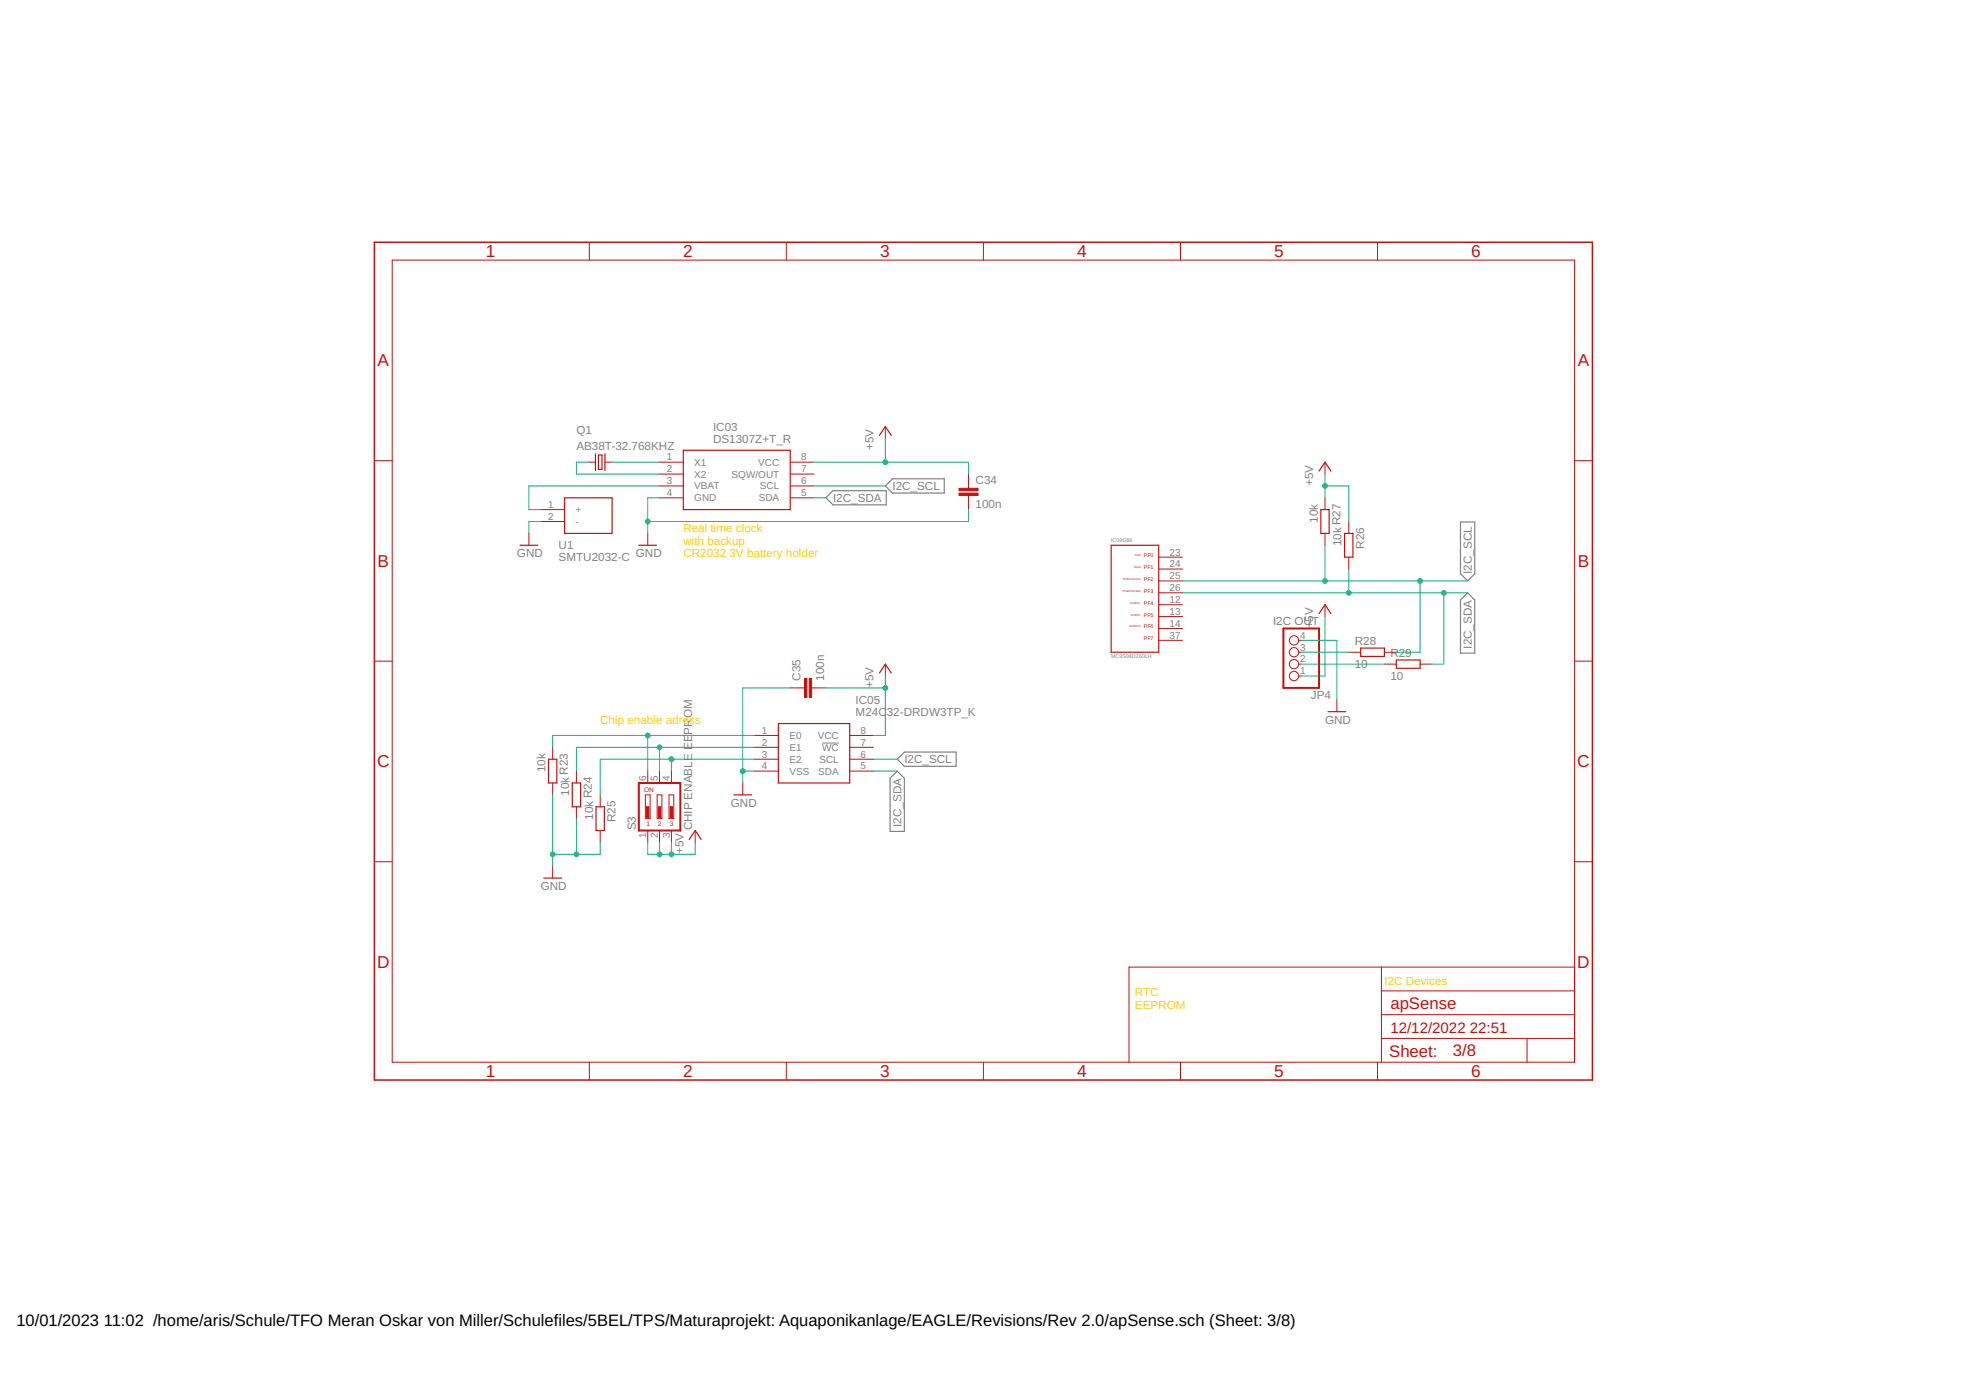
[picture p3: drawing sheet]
<svg xmlns="http://www.w3.org/2000/svg" width="420mm" height="297mm" viewBox="0 0 420 297" stroke-linecap="round" stroke-linejoin="round" font-family="sans-serif">
<path d="M175.7 158.8h3.6" fill="none" stroke="#808080" stroke-width=".21"/>
<path d="M176.5 106.4l1.5-1.5h11.4v3h-11.4zM189.2 103.8l1.5-1.5h11.1v3.1h-11.1zM312.1 111.5h3.1v11.1l-1.6 1.5-1.5-1.5zM313.6 126.7l1.6 1.5v11.4h-3.1v-11.4zM190.2 166.3l1.5-1.5 1.6 1.5v11.4h-3.1zM193.3 160.7h11v3.1h-11l-1.6-1.6z" fill="none" stroke="#808080" stroke-width=".25"/>
<g fill="none" stroke="#c90d0c" stroke-width=".21">
<path d="M83.8 55.6h252.7v171.4h-252.7zM125.9 51.8v3.8M168 51.8v3.8M210.2 51.8v3.8M252.3 51.8v3.8M294.4 51.8v3.8M80 98.4h3.8M125.7 98.8h1.6M129.3 98.8h1.5M140.9 98.8h5.1M168.9 98.8h5.1M189.2 91.1v2.6"/>
<path d="M283.2 98.8v2.5M336.5 98.4h3.8M113 114v2.5M115.6 108.9h5M115.6 111.4h5M138.4 114v2.5M140.9 101.3h5.1M140.9 103.8h5.1M140.9 106.4h5.1M168.9 101.3h5.1M168.9 103.8h5.1M168.9 106.4h5.1"/>
<path d="M207 101.3v3.1M207 105.9v3M247.6 119.1h5.1M283.2 106.4v2.5M283.2 114v2.5M288.2 111.4v2.6M288.2 119.1v2.5M247.6 121.6h5.1M247.6 124.1h5.1M247.6 126.7h5.1M247.6 129.2h5.1M247.6 131.8h5.1"/>
<path d="M247.6 134.3h5.1M247.6 136.8h5.1M277.5 136.8h.6M277.5 139.4h.6M283.2 129.2v2.6M288.2 139.4h2.6M295.9 139.4h2.5M80 141.3h3.8M118.1 159.7v2.5M161.3 157.2h5M161.3 159.7h5M168.9 147h3"/>
<path d="M173.5 147h3M181.6 157.2h5.1M181.6 159.7h5.1M189.2 141.9v2.6M277.5 144.5h.6M277.5 141.9h.6M285.7 149.5v2.6M295.9 141.9h2.5M303.5 141.9h2.5M336.5 141.3h3.8M118.1 167.3v2.6M123.2 164.8v2.5"/>
<path d="M123.2 172.4v2.5M128.3 169.9v2.5M128.3 177.5v2.5M137.9 169.9h1v5h-1zM138.4 164.8v2.5M138.4 177.5v2.5M140.4 169.9h1.1v5h-1.1zM140.9 164.8v2.5M140.9 177.5v2.5M143 169.9h1v5h-1zM143.5 164.8v2.5M143.5 177.5v2.5"/>
<path d="M148.6 177.5v2.5M158.7 167.3v2.6M161.3 162.2h5M161.3 164.8h5M181.6 162.2h5.1M181.6 164.8h5.1M80 184.1h3.8M118.1 185.1v2.5M336.5 184.1h3.8M295.2 206.7v20.3M295.2 216.8h41.3M295.2 211.8h41.3"/>
<path d="M336.5 206.7h-95.2v20.3M125.9 227v3.8M168 227v3.8M210.2 227v3.8M252.3 227v3.8M294.4 227v3.8M295.2 221.9h41.3M326.3 221.9v5.1"/>
<circle cx="276.5" cy="136.8" r=".99"/>
<circle cx="276.5" cy="139.4" r=".99"/>
<circle cx="276.5" cy="141.9" r=".99"/>
<circle cx="276.5" cy="144.5" r=".99"/>
</g>
<path d="M80 51.8h260.3v179h-260.3z" fill="none" stroke="#c90d0c" stroke-width=".32"/>
<g fill="none" stroke="#c90d0c" stroke-width=".25">
<path d="M127.3 97v3.5M127.9 97.2h.8v3.1h-.8zM129.3 97v3.5M146 96.2h22.9v12.7h-22.9zM187.9 93l1.3-1.9 1.3 1.9M111.1 116.5h3.8M120.6 106.4h10.2v7.6h-10.2zM136.5 116.5h3.8M237.5 116.5h10.1v22.9h-10.1zM281.9 100.7l1.3-1.9 1.2 1.9M282.3 108.9h1.8v5.1h-1.8zM287.4 114h1.7v5.1h-1.7z"/>
<path d="M281.9 131.1l1.3-1.9 1.2 1.9M290.8 138.5h5.1v1.8h-5.1zM166.3 154.6h15.3v12.7h-15.3zM187.9 143.8l1.3-1.9 1.3 1.9M283.8 152.1h3.8M298.4 141h5.1v1.8h-5.1zM117.2 162.2h1.8v5.1h-1.8zM122.3 167.3h1.8v5.1h-1.8zM127.4 172.4h1.8v5.1h-1.8zM147.3 179.4l1.3-1.9 1.2 1.9M156.8 169.9h3.8M116.2 187.6h3.8"/>
</g>
<path d="M274.3 134.3h7.6v12.7h-7.6zM136.5 167.3h8.9v10.2h-8.9z" fill="none" stroke="#c90d0c" stroke-width=".42"/>
<g fill="#c90d0c" stroke="#c90d0c" stroke-width=".21">
<path d="M138.2 172.4h.5v2.3h-.5z"/>
<path d="M140.7 172.4h.5v2.3h-.5z"/>
<path d="M143.2 172.4h.5v2.3h-.5z"/>
<path d="M205 105.4h4v.5h-4z"/>
<path d="M205 104.4h4v.5h-4z"/>
<path d="M173 145h.5v4h-.5z"/>
<path d="M171.9 145h.5v4h-.5z"/>
</g>
<g fill="none" stroke="#0dab76" stroke-width=".21">
<path d="M125.7 98.8h-2.5v2.5h17.7M130.8 98.8h10.1M174 98.8h33v2.5M189.2 93.7v5.1M115.6 111.4h-2.6v2.6M140.9 106.4h-2.5v7.6M140.9 103.8h-27.9v5.1h2.6M174 103.8h15.2M174 106.4h2.5M207 108.9v2.5h-68.6M283.2 101.3v5.1M283.2 116.5v7.6"/>
<path d="M283.2 103.8h5v7.6M252.7 124.1h60.9M252.7 126.7h60.9M278.1 136.8h7.6v12.7M278.1 139.4h10.1M283.2 131.8v12.7h-5.1M288.2 121.6v5.1M303.5 124.1v15.3h-5.1M308.6 126.7v15.2h-2.6M138.4 157.2v7.6M140.9 159.7v5.1M161.3 157.2h-43.2v2.5"/>
<path d="M161.3 159.7h-38.1v5.1M168.9 147h-10.2v20.3M176.5 147h12.7M189.2 144.5v12.7h-2.5M278.1 141.9h17.8M118.1 169.9v15.2M123.2 174.9v7.7M143.5 162.2v2.6M158.7 164.8h2.6M161.3 162.2h-33v7.7M186.7 164.8h5M186.7 162.2h5"/>
<path d="M128.3 180v2.6h-10.2M138.4 180v2.6h10.2v-2.6M140.9 180v2.6M143.5 180v2.6"/>
</g>
<g fill="#0dab76" stroke="#0dab76" stroke-width=".21">
<circle cx="189.2" cy="98.8" r=".51"/>
<circle cx="189.2" cy="147" r=".51"/>
<circle cx="140.9" cy="182.6" r=".51"/>
<circle cx="143.5" cy="182.6" r=".51"/>
<circle cx="283.2" cy="103.8" r=".51"/>
<circle cx="138.4" cy="111.4" r=".51"/>
<circle cx="158.7" cy="164.8" r=".51"/>
<circle cx="123.2" cy="182.6" r=".51"/>
<circle cx="118.1" cy="182.6" r=".51"/>
<circle cx="283.2" cy="124.1" r=".51"/>
<circle cx="303.5" cy="124.1" r=".51"/>
<circle cx="143.5" cy="162.2" r=".51"/>
<circle cx="140.9" cy="159.7" r=".51"/>
<circle cx="138.4" cy="157.2" r=".51"/>
<circle cx="288.2" cy="126.7" r=".51"/>
<circle cx="308.6" cy="126.7" r=".51"/>
</g>
<g font-size="3.7" fill="#c90d0c">
<text x="103.9" y="55">1</text>
<text x="146" y="55">2</text>
<text x="188.1" y="55">3</text>
<text x="230.2" y="55">4</text>
<text x="272.3" y="55">5</text>
<text x="314.4" y="55">6</text>
<text x="80.7" y="78.3">A</text>
<text x="337.2" y="78.3">A</text>
<text x="80.7" y="121.2">B</text>
<text x="337.2" y="121.2">B</text>
<text x="80.6" y="164">C</text>
<text x="337.1" y="164">C</text>
<text x="80.6" y="206.9">D</text>
<text x="337.1" y="206.9">D</text>
<text x="103.9" y="230.2">1</text>
<text x="146" y="230.2">2</text>
<text x="188.1" y="230.2">3</text>
<text x="230.2" y="230.2">4</text>
<text x="272.3" y="230.2">5</text>
<text x="314.4" y="230.2">6</text>
</g>
<g font-size="3.6" fill="#c90d0c">
<text x="297.1" y="215.6">apSense</text>
<text x="296.9" y="225.8">Sheet:</text>
<text x="310.5" y="225.7">3/8</text>
</g>
<g font-size="3.5">
<text x="3.5" y="283.3">10/01/2023</text>
<text x="22.2" y="283.3">11:02 /home/aris/Schule/TFO Meran Oskar von Miller/Schulefiles/5BEL/TPS/Maturaprojekt: Aquaponikanlage/EAGLE/Revisions/Rev 2.0/apSense.sch (Sheet: 3/8)</text>
</g>
<g font-size="3.2" fill="#c90d0c">
<text x="297.1" y="220.6">12/12/2022</text>
<text x="314.1" y="220.6">22:51</text>
</g>
<g font-size="2.5" fill="#808080">
<text x="123.2" y="92.7">Q1</text>
<text x="152.4" y="94.6">DS1307Z+T_R</text>
<text x="152.4" y="92">IC03</text>
<text x="123.2" y="96.2">AB38T-32.768KHZ</text>
<text x="186.7" y="96.2" transform="rotate(-90 186.7 96.2)">+5V</text>
<text x="178" y="107.3">I2C_SDA</text>
<text x="190.7" y="104.7">I2C_SCL</text>
<text x="208.5" y="103.5">C34</text>
<text x="280.6" y="103.8" transform="rotate(-90 280.6 103.8)">+5V</text>
<text x="208.5" y="108.5">100n</text>
<text x="281.7" y="111.7" transform="rotate(-90 281.7 111.7)">10k</text>
<text x="110.5" y="119.1">GND</text>
<text x="119.4" y="120">SMTU2032-C</text>
<text x="119.4" y="117.4">U1</text>
<text x="135.9" y="119.1">GND</text>
<text x="286.7" y="116.7" transform="rotate(-90 286.7 116.7)">10k R27</text>
<text x="291.5" y="117.3" transform="rotate(-90 291.5 117.3)">R26</text>
<text x="314.5" y="122.6" transform="rotate(-90 314.5 122.6)">I2C_SCL</text>
<text x="272.1" y="133.5">I2C OUT</text>
<text x="280.6" y="134.3" transform="rotate(-90 280.6 134.3)">+5V</text>
<text x="289.5" y="137.9">R28</text>
<text x="289.5" y="142.7">10</text>
<text x="297.1" y="140.4">R29</text>
<text x="314.5" y="138.6" transform="rotate(-90 314.5 138.6)">I2C_SDA</text>
<text x="171.1" y="145.5" transform="rotate(-90 171.1 145.5)">C35</text>
<text x="176.1" y="145.5" transform="rotate(-90 176.1 145.5)">100n</text>
<text x="186.7" y="147" transform="rotate(-90 186.7 147)">+5V</text>
<text x="280.1" y="149.4">JP4</text>
<text x="297.1" y="145.2">10</text>
<text x="182.9" y="153">M24C</text>
<text x="182.9" y="150.4">IC05</text>
<text x="189.5" y="153">32-DRDW3TP_K</text>
<text x="283.2" y="154.6">GND</text>
<text x="147.9" y="157" transform="rotate(-90 147.9 157)">PROM</text>
<text x="116.6" y="165" transform="rotate(-90 116.6 165)">10k</text>
<text x="193.3" y="163.1">I2C_SCL</text>
<text x="121.7" y="170.1" transform="rotate(-90 121.7 170.1)">10k R23</text>
<text x="156.2" y="172.4">GND</text>
<text x="126.7" y="175.1" transform="rotate(-90 126.7 175.1)">10k R24</text>
<text x="131.5" y="175.7" transform="rotate(-90 131.5 175.7)">R25</text>
<text x="135.9" y="177.5" transform="rotate(-90 135.9 177.5)">S3</text>
<text x="147.9" y="177.5" transform="rotate(-90 147.9 177.5)">CHIP ENABLE EE</text>
<text x="192.6" y="176.7" transform="rotate(-90 192.6 176.7)">I2C_SDA</text>
<text x="146" y="182.6" transform="rotate(-90 146 182.6)">+5V</text>
<text x="115.6" y="190.2">GND</text>
</g>
<g font-size="2.5" fill="#ffcd07">
<text x="146" y="113.7">Real time clock</text>
<text x="146" y="116.4">with backup</text>
<text x="146" y="119.1">CR2032</text>
<text x="155.9" y="119.1">3V battery holder</text>
<text x="128.3" y="154.6">Chip enable adress</text>
<text x="242.5" y="212.9">RTC</text>
<text x="242.5" y="215.6">EEPROM</text>
<text x="295.9" y="210.5">I2C Devices</text>
</g>
<g font-size="2.1" fill="#808080">
<text x="142.5" y="98.4">1</text>
<text x="142.5" y="100.9">2</text>
<text x="148.4" y="99.5">X1</text>
<text x="162" y="99.5">VCC</text>
<text x="171.2" y="98.4">8</text>
<text x="171.2" y="100.9">7</text>
<text x="142.5" y="103.5">3</text>
<text x="142.5" y="106">4</text>
<text x="148.4" y="102.1">X2</text>
<text x="148.4" y="104.6">VBAT</text>
<text x="148.4" y="107.1">GND</text>
<text x="156.4" y="102.1">SQW/OUT</text>
<text x="162.2" y="107.1">SDA</text>
<text x="162.4" y="104.6">SCL</text>
<text x="171.2" y="103.5">6</text>
<text x="171.2" y="106">5</text>
<text x="117.1" y="108.6">1</text>
<text x="117.1" y="111.1">2</text>
<text x="123" y="109.7">+</text>
<text x="123" y="112.2">-</text>
<text x="250" y="118.7">23</text>
<text x="250" y="121.3">24</text>
<text x="250" y="123.8">25</text>
<text x="250" y="126.3">26</text>
<text x="250" y="128.9">12</text>
<text x="250" y="131.4">13</text>
<text x="250" y="134">14</text>
<text x="250" y="136.5">37</text>
<text x="277.9" y="136.5">4</text>
<text x="277.9" y="141.6">2</text>
<text x="277.9" y="139">3</text>
<text x="277.9" y="144.1">1</text>
<text x="162.8" y="156.8">1</text>
<text x="162.8" y="159.3">2</text>
<text x="162.8" y="161.9">3</text>
<text x="168.7" y="157.9">E0</text>
<text x="168.7" y="160.5">E1</text>
<text x="174.7" y="157.9">VCC</text>
<text x="175.7" y="160.5">WC</text>
<text x="183.9" y="156.8">8</text>
<text x="183.9" y="159.3">7</text>
<text x="183.9" y="161.9">6</text>
<text x="138.1" y="167" transform="rotate(-90 138.1 167)">6</text>
<text x="140.6" y="167" transform="rotate(-90 140.6 167)">5</text>
<text x="143.1" y="167" transform="rotate(-90 143.1 167)">4</text>
<text x="162.8" y="164.4">4</text>
<text x="168.7" y="163">E2</text>
<text x="168.7" y="165.5">VSS</text>
<text x="174.9" y="165.5">SDA</text>
<text x="175.1" y="163">SCL</text>
<text x="183.9" y="164.4">5</text>
<text x="138.1" y="179" transform="rotate(-90 138.1 179)">1</text>
<text x="140.6" y="179" transform="rotate(-90 140.6 179)">2</text>
<text x="143.1" y="179" transform="rotate(-90 143.1 179)">3</text>
</g>
<g font-size="1.4" fill="#c90d0c">
<text x="137.7" y="169.3">ON</text>
<text x="138.2" y="176.5">1</text>
<text x="140.6" y="176.5">2</text>
<text x="143.1" y="176.5">3</text>
</g>
<g font-size="1.1" fill="#808080">
<text x="237.5" y="115.9">IC08G$6</text>
<text x="237.5" y="140.7">MC9S08DZ60LH</text>
</g>
<g font-size="1.1" fill="#c90d0c">
<text x="244.4" y="119.1">PF0</text>
<text x="244.4" y="121.6">PF1</text>
<text x="244.4" y="124.1">PF2</text>
<text x="244.4" y="126.7">PF3</text>
<text x="244.4" y="129.2">PF4</text>
<text x="244.4" y="131.8">PF5</text>
<text x="244.4" y="134.3">PF6</text>
<text x="244.4" y="136.8">PF7</text>
</g>
<g font-size=".6" fill="#c90d0c">
<text x="242.5" y="118.8">TxD2</text>
<text x="239.9" y="123.9">TPM1CLK/CLK</text>
<text x="242.4" y="121.4">RxD2</text>
<text x="239.9" y="126.5">TPM2CLK/SDA</text>
<text x="241.5" y="129">ACMP2+</text>
<text x="241.7" y="131.5">ACMP2-</text>
<text x="241.4" y="134.1">ACMP2O</text>
</g>
</svg>
